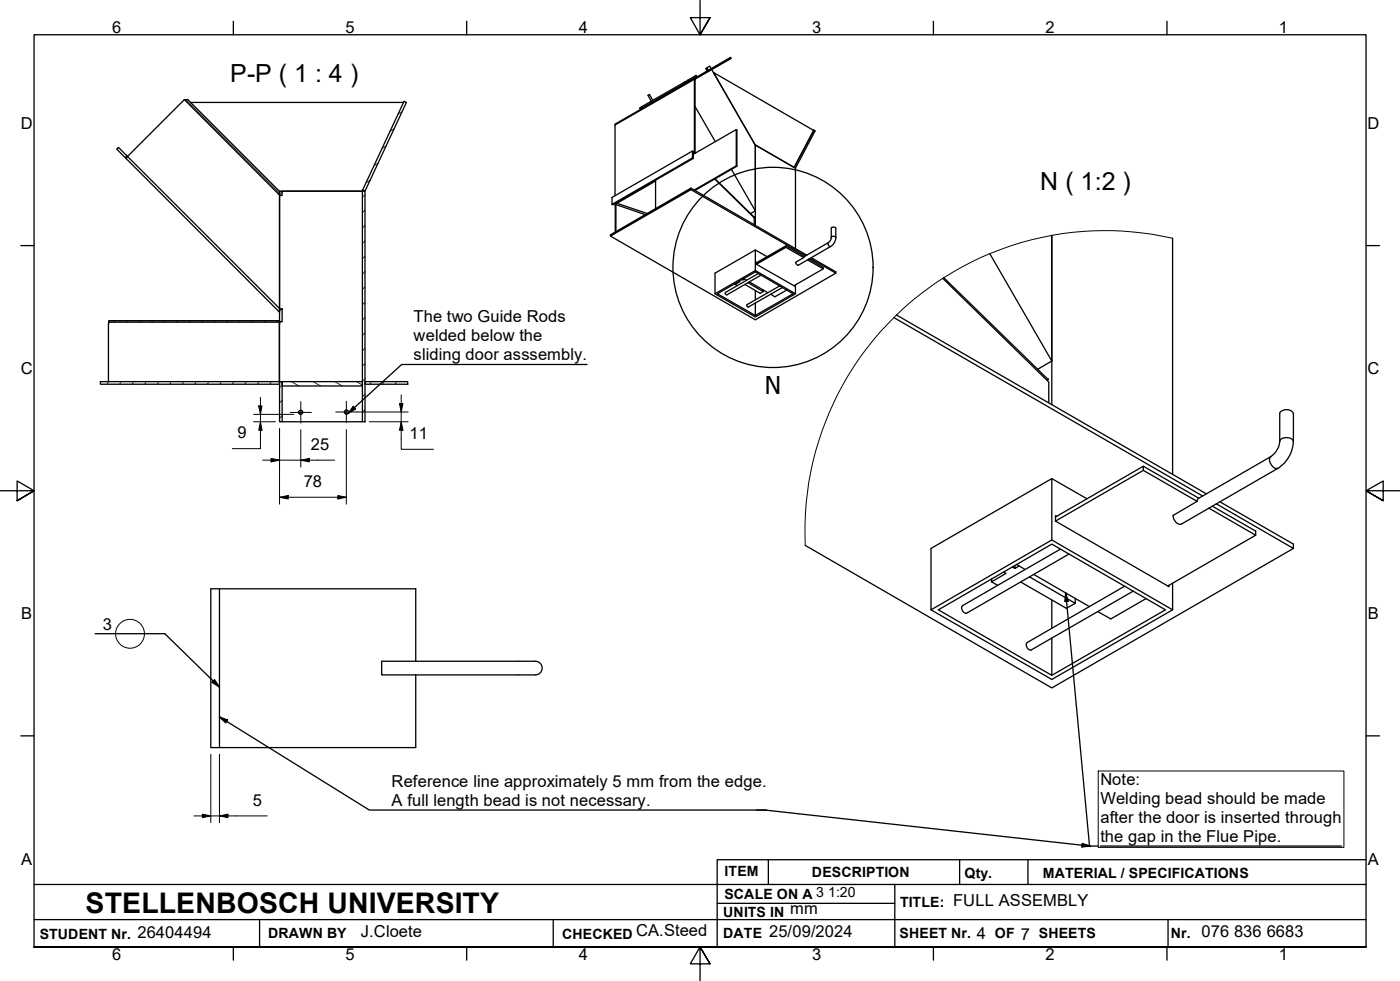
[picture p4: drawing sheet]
<svg xmlns="http://www.w3.org/2000/svg" width="410mm" height="287mm" viewBox="0 0 410 287" stroke-linecap="round" stroke-linejoin="round" font-family="sans-serif">
<!-- layer: Hatch -->
<g fill="none" stroke="#1e1e47" stroke-width=".29">
<path d="M54.4 29.2l27.5 27.4M115.4 37.7l-1.2 .7M117.7 32.7l-1.1 .7M82.6 56.2l-.7 .8M106.9 57l-.8 .8M108.4 52.8l-1.1 .6M110.7 47.8l-1.1 .6M113 42.7l-1 .7M106.9 66l-.8 .8M106.9 79.5l-.8 .7M106.9 75l-.8 .7M106.9 70.5l-.8 .8"/>
<path d="M106.9 61.5l-.8 .7M33.3 93.9l.3 .4M37 93.9l.3 .4M40.6 93.9l.4 .4M44.3 93.9l.3 .4M48 93.9l.3 .4M51.6 93.9l.3 .4M55.3 93.9l.3 .4M59 93.9l.3 .4M62.7 93.9l.2 .4M66.3 93.9l.3 .4M70 93.9l.3 .4"/>
<path d="M73.7 93.9l.2 .4M77.3 93.9l.3 .4M81 93.9l.3 .4M82.4 90.4l-.5 .6M106.9 97.4l-.8 .8M106.9 92.9l-.8 .8M106.9 88.5l-.8 .7M106.9 84l-.8 .7M31.8 111.7l-.4 .8M35.4 111.7l-.3 .8M39.1 111.7l-.4 .8M42.8 111.7l-.4 .8"/>
<path d="M46.5 111.7l-.5 .8M50.1 111.7l-.4 .8M53.8 111.7l-.5 .8M57.5 111.7l-.5 .8M61.2 111.7l-.5 .8M64.8 111.7l-.4 .8M68.5 111.7l-.5 .8M72.1 111.7l-.4 .8M75.8 111.7l-.4 .8M79.4 111.7l-.4 .8M82.6 117.2l-.7 .7M82.6 112.7l-.7 .7"/>
<path d="M85.3 111.7l2.2 1.3M91.7 111.7l2.2 1.3M98 111.7l2.2 1.3M104.4 111.7l1.7 1M106.9 119.9l-.8 .8M106.9 115.4l-.8 .8M106.9 110.9l-.8 .7M106.9 106.4l-.8 .7M106.9 101.9l-.8 .8M108.8 111.7l-.5 .8M112.5 111.7l-.5 .8M116.1 111.7l-.4 .8"/>
<path d="M119.4 112.4v.1M82.6 121.7l-.7 .7M88.5 120.3l-.9 .9M100.8 120.5l.7 .7"/>
</g>
<!-- layer: Visible Edges(ISO) -->
<g fill="none" stroke="#000" stroke-width=".38">
<path d="M207 19.8l.8-.4 .4 .7M54 29.2h1l26.9 26.8v1.1zM54 29.2l-16.7 16.6-2.6-2.7-.5 .5 2.6 2.7M55.9 30h62.3M118.3 29.7l.7 .3-12.1 26-.7-.4zM187.3 31.6l16.5-9.6 .2 .4-15.8 9.1-.7 .4zM190.9 29.9v.1M191.1 29.4l-.9-1.8-.5 .3 1 1.8M191.3 29.7v.2M191.4 29.8v.1M203.5 22.9l-.2 21.6M203.5 31.2l5.9 10.2"/>
<path d="M207.4 20.6l-.4-.8-.4 .3 .5 .7M208.4 20.4l12.8 22.1v19.2l-1.4 .8M208.9 21.2l29.4 17-5.8 10.8-11.4-6.6zM215.6 37.9v10.6l.2 .2v-10.6l-.2-.2-12.6 7.3M238.3 38.1l.3 .3-5.7 10.8-.3-.4zM238.3 38.1h-.1M37 46.1v-.2l.1 .2M37.3 45.8l44.6 44.5v1.1l-45.1-45.1zM81.8 56h.1M81.9 56h.7v1.2h-.7zM81.9 57.2v33.1M82.6 56h23.5"/>
<path d="M106.1 56h.8v67.5h-.8zM106.2 55.6l-.2 .4M180.2 59.5l.1 .1M180.3 59.9l-.2 .1M180.3 59.9v7.9M180.5 59.4l-.4 .6M180.7 59.5l-.4 .4M180.7 59.3v.2M192 53l-11.3 6.5M192 52.7v8.3M202.3 55.5l33.6 19.4M202.3 55.1l33.9 19.6"/>
<path d="M202.8 44.2v2M203 46.4l-.2-.2-23.6 13.6v-2l23.6-13.6 .7 .4v.3l-.5-.3v1.8l-23.5 13.6-.3-.2M203.5 44.8l.1-21.7 10.5-6-.2-.3-33.8 19.5v21M209.4 52.3l11.4 11.2M214.2 49.6l7 12.1M215.6 48.5l-12.3 7.1M215.8 48.7l-12.3 7.1M178.8 69.1l42.4 24.5 23.5-13.6v-.4l-7.1-4.1M178.8 68.7l23.5-13.6v.4l-23.5 13.6zM180.1 60v7.9M220.9 63.8v2M221.2 73.2v6l-11.8 6.8"/>
<path d="M221.2 66v-23.6l11.7 6.8v23.6M221.2 79.2l11.7 6.8M221.5 76.9l8.6-4.9v.4l-8.6 5M221.5 77.4l11.1 6.2M221.6 76.8l-.1 .6M224.6 75.1l-3.4-1.9-11.8 6.8v6l11.8 6.8 11.7-6.8v-2.6M230.1 72.4l5.2 3M230.1 72l5.4 3.1M235.5 75.1l-.2 .3M235.5 75.1l7.2-4.2 .7-1.2v-2.9a.77 .77 0 0 1 1.3 0v2.7a3.1 3.1 0 0 1-1.5 2.7l-9.4 5.4a.86 .86 0 0 1-.8-.8l2.3-1.4M236.5 76.1l4.5 2.6M236.9 75.8l4.1 2.5v.4"/>
<path d="M237.2 75.6l7.5 4.4M241 78.7l-8.5 4.9M289.8 74.2l18.2 31.5v-36.8v49.5M343.3 69.7v69.2M31.9 93.9h50v.4h-50zM31.9 94.3l-.2 17.4M31.9 94.2v.2M81.8 94.8h.1M81.8 94.8v16.9M81.9 90.4h.7v3.8h-.7zM81.9 94.3l-.1 .5M81.9 94.8v16.9"/>
<path d="M81.9 94.2v.6M210.1 86l11.1-6.4 11 6.4-11 6.3zM215.3 83.3l.6 .3M216.5 82.3l.2 .1-1.4 .9v-.3M217.3 81.8l.3 .1M217.6 81.7v.2l.3-.2M217.7 81.5l.9 .6M218.1 83.3l4.5 2.6 .9-.5M219 82.8l4.5 2.6v-.5M219.4 82.5l5.4 3.2M221.2 85v2.8M221.2 88.7v3.6"/>
<path d="M222 80.1l-9.6 5.5a.48 .48 0 0 0 .5 .7l9.9-5.8M228.3 83.7l-9.5 5.5a.44 .44 0 0 0-.1 .4 .44 .44 0 0 0 .4 .3l10-5.7M230.4 84.9l-3.5 2-1.2-.8M261.7 93l90.4 52.2M262.5 92.2l90.7 52.3M276.4 81.3l30.6 29.8v-.2l-.2 .1M29.4 111.7h52.5v.8h-52.5zM81.9 111.7h.7v11.8h-.7zM82.6 111.7h23.5v1.3h-23.5zM106.9 111.7h12.5v.8h-12.5zM307.1 111.8v6.1M308 105.7l-4.2 2.4"/>
<path d="M82.6 123.5h23.5M334.8 137.7l15.7 9.1M334.8 136.5l16.2 9.3M235.8 159.7l72.2 41.7 70.7-40.9M308 140.1v18l-35.4 20.4v-18l35.4-20.4 10.3 5.9M308 158.1l35.3 20.4M309.1 151.3l25.7-14.8v1.2l-25.7 14.8M309.1 152.5l33.2 19.2v-.4M309.4 151.1l-.3-.1v1.5M343.5 150.9l7-4.1 .5-.9 21.2-12.3a6.3 6.3 0 0 0 2.5-4.4v-8.2a2.32 2.32 0 0 1 4 0v8.2a9.9 9.9 0 0 1-4.6 7.9l-28.2 16.3a2.38 2.38 0 0 1-2.4-2.5zM353.9 148.7l13.8 8M355 148.2l12.7 7.3v1.2"/>
<path d="M357.2 146.9l21.5 12.4v1.2l-22.6-13M367.7 156.7l-25.8 14.8M272.6 178.5l35.4 20.4 35.3-20.4M290.3 170.3l1.8 1M293.9 167.5l.7 .3-4.3 2.5v-.8M296.4 165.9l.8 .5M297.2 165.6v.8l1.2-.7M297.7 165.2l2.5 1.5M298.9 170.4l13.3 7.7 2.6-1.5M301.4 168.9l13.4 7.7v-1.5M302.7 168.2l16.3 9.4M308 175.7v8.2"/>
<path d="M310.5 160.7l-28.7 16.6a1.43 1.43 0 0 0 1.3 2.2l29.9-17.3M329.3 171.6l-28.6 16.5a1.43 1.43 0 0 0 1.2 2.2l29.9-17.2M335.6 175.2l-10.4 6-3.8-2.2M343.3 170.7v7.8M111.8 193.6h44.9a2 2 0 0 1 2 1.9 2 2 0 0 1-2 2.1h-44.9zM121.7 193.6v-21.2h-60v46.4h60v-21.2M308 186.8v10.9l-33.2-19.2 33.2-19.2 33.2 19.2-33.2 19.2"/>
<circle cx="88" cy="120.7" r=".6"/>
<circle cx="101.4" cy="120.6" r=".6"/>
</g>
<circle cx="220.8" cy="63.5" r=".19" fill="#000"/>
<!-- layer: Visible Tangent Edges(ISO) -->
<g fill="none" stroke="#000" stroke-width=".38">
<path d="M188 31.2l.2 .3M200.5 24l.2 .3M201.5 23.4l.1 .3M203.5 22.9l.1 .2M203.5 23.3l-.2-.1-23.2 13.4M180.3 59.9l8.6 2.9M180.7 59.5l8.8 3M209.3 52.4l11.6 11.4M242.6 71a.76 .76 0 0 0 .6 1.2M243.4 69.5a.77 .77 0 0 1 1.3 0M276 81.5l31.1 30.3M372.2 133.6a1.96 1.96 0 0 0 .3 2.8 1.45 1.45 0 0 0 1.6 .7"/>
<path d="M374.7 129.2a1.99 1.99 0 0 1 2.6-1 1.51 1.51 0 0 1 1.4 1"/>
</g>
<!-- layer: Break Lines(ISO) -->
<path d="M343.3 69.7a88 88 0 0 0-107.5 90" fill="none" stroke="#000" stroke-width=".29"/>
<!-- layer: Detail Circle Lines(ISO) -->
<circle cx="226.3" cy="78.3" r="29.3" fill="none" stroke="#000" stroke-width=".38"/>
<!-- layer: Border_0 -->
<g fill="none" stroke="#000" stroke-width=".38">
<path d="M68.3 6.2v4M136.7 6.2v4M205 .1v10.1l-2.9-5h5.8l-2.9 5 2.9-5M273.3 6.2v4M341.7 6.2v4M6.1 71.9h3.9M400 71.9h3.9M0 143.7h10l-5-2.9v5.8l5-2.9-5 2.9M410 143.7h-10l5-2.9v5.8l-5-2.9 5 2.9M6.1 215.4h3.9M400 215.4h3.9M10 277.2v-267h390v267h-390h390"/>
<path d="M68.3 277.2v3.9M136.7 277.2v3.9M273.3 277.2v3.9M341.7 277.2v3.9M207.9 282.1l-2.9-4.9 2.9 4.9h-5.8l2.9-4.9v10"/>
</g>
<!-- layer: Sketch Geometry(ISO) -->
<g fill="none" stroke="#000" stroke-width=".38">
<path d="M64.3 172.5v46.3M10 258.9h390M225 251.7v7.2M262 258.9v18.3M281 251.7v7.2M301 251.7v7.2M400 251.7h-190v25.5M10 277.2h390M10 269.2h390M76 269.2v8M162 269.2v8M210 264.4h52"/>
<path d="M342 269.2v8"/>
</g>
<!-- layer: Dimensions(ISO) -->
<g fill="none" stroke="#000" stroke-width=".29">
<path d="M75.8 118.8h.9l-.4 2.5zM76.3 116.3v15h-8.3M117 118.1h1l-.5 2.5zM117.5 115.6v15.9h9.4M74.2 123.5h6.4M74.2 121.3h11.8M76.3 123.5l.4 2.4h-.9zM76.9 134.7h21.1M79.4 134.2l2.5 .5-2.5 .5zM81.9 125.5v22.1M88.1 134.7l2.5-.5v1zM88.1 125.8v10.9"/>
<path d="M101.4 125.7v21.9M104.6 120.6h14.9M108.1 123.5h11.4M117.5 123.5l.5 2.4h-1zM81.9 145.6l2.5-.6v1.1zM81.9 145.6h19.5M98.9 145l2.5 .6-2.5 .5zM56.8 238.8h21.4M59.2 238.3l2.5 .5-2.5 .5zM61.7 220.8v20M64.3 238.8l2.4-.5v1zM64.3 220.8v20"/>
</g>
<path d="M75.8 118.8h.9l-.4 2.5zM117 118.1h1l-.5 2.5zM76.3 123.5l.4 2.4h-.9zM79.4 134.2l2.5 .5-2.5 .5zM88.1 134.7l2.5-.5v1zM117.5 123.5l.5 2.4h-1zM81.9 145.6l2.5-.6v1.1zM98.9 145l2.5 .6-2.5 .5zM59.2 238.3l2.5 .5-2.5 .5zM64.3 238.8l2.4-.5v1z" fill="#000"/>
<!-- layer: Symbols(ISO) -->
<g fill="none" stroke="#000" stroke-width=".38">
<path d="M171.9 106.7h-54.3l-15.1 13.8M102.1 120.7l-.2 .3 .5-.3M102.2 120.7l-.3 .3M102.3 120.5l1.1-1.6 .7 .8-1.4 .8M312 173.6l.7 2.4-.9 .1zM312 173.6l7 74.1h2.6M27.9 185.5h20.4l16 15.6M62.8 199l1.5 2.1-2.2-1.4zM64.3 209.9l2.3 .9-.5 .8zM64.3 209.9l43.8 27.2h116.4M221.5 237.1h2.5l95.3 10.6M316.9 246.9l2.4 .8-2.5 .2z"/>
<path d="M322.2 247.7h70.6"/>
</g>
<path d="M103.4 118.9l.7 .8-2.2 1.3zM312 173.6l.7 2.4-.9 .1zM62.8 199l1.5 2.1-2.2-1.4zM64.3 209.9l2.3 .9-.5 .8zM316.9 246.9l2.4 .8-2.5 .2z" fill="#000"/>
<g fill="none" stroke="#000" stroke-width=".29">
<path d="M321.6 225.7h71.9v22.3h-71.9z"/>
<circle cx="38.1" cy="185.5" r="4.2"/>
</g>
<!-- layer: Center Mark(ISO) -->
<path d="M88.1 117.6v6.2M101.4 117.5v6.2M85 120.7h6.2M98.3 120.6h6.3" fill="none" stroke="#000" stroke-width=".29"/>
<text font-size="8.3" x="25.1" y="267.2">STELLENBOSCH UNIVERSITY</text>
<g font-size="7.3">
<text x="67.4" y="24">P-P ( 1 : 4 )</text>
<text x="304.6" y="55.7">N ( 1:2 )</text>
</g>
<text font-size="7.2" x="224" y="115.2">N</text>
<g font-size="4.8">
<text x="32.8" y="9.7">6</text>
<text x="101.2" y="9.7">5</text>
<text x="169.5" y="9.7">4</text>
<text x="237.8" y="9.7">3</text>
<text x="306.1" y="9.7">2</text>
<text x="374.5" y="9.7">1</text>
<text x="6.1" y="37.8">D</text>
<text x="400.4" y="37.8">D</text>
<text x="121.1" y="94.4">The two Guide Rods</text>
<text x="121.1" y="99.9">welded below the</text>
<text x="121.1" y="105.4">sliding door asssembly.</text>
<text x="6.1" y="109.6">C</text>
<text x="400.4" y="109.6">C</text>
<text x="69.5" y="128.3">9</text>
<text x="91.1" y="131.6">25</text>
<text x="120" y="128.5">11</text>
<text x="89" y="142.5">78</text>
<text x="6.2" y="181.3">B</text>
<text x="30.1" y="184.4">3</text>
<text x="400.5" y="181.3">B</text>
<text x="114.7" y="230.3">Reference line approximately 5 mm from the edge.</text>
<text x="322.2" y="229.8">Note:</text>
<text x="74" y="235.8">5</text>
<text x="114.7" y="235.8">A full length bead is not necessary.</text>
<text x="322.2" y="235.3">Welding bead should be made</text>
<text x="322.2" y="240.9">after the door is inserted through</text>
<text x="322.2" y="246.4">the gap in the Flue Pipe.</text>
<text x="6.2" y="253.1">A</text>
<text x="400.5" y="253.1">A</text>
<text x="231.4" y="267.6">mm</text>
<text x="279.1" y="265.1">FULL ASSEMBLY</text>
<text x="40.3" y="274.5">26404494</text>
<text x="105.7" y="274.2">J.Cloete</text>
<text x="186.2" y="274">CA.Steed</text>
<text x="225.2" y="274.2">25/09/2024</text>
<text x="286.1" y="275">4</text>
<text x="298.9" y="275.1">7</text>
<text x="351.9" y="274.4">076</text>
<text x="361.4" y="274.4">836</text>
<text x="370.9" y="274.4">6683</text>
<text x="32.8" y="281.1">6</text>
<text x="101.2" y="281.1">5</text>
<text x="169.5" y="281.1">4</text>
<text x="237.8" y="281.1">3</text>
<text x="306.1" y="281.1">2</text>
<text x="374.5" y="281.1">1</text>
</g>
<g font-size="4.1">
<text x="212.2" y="256.5">ITEM</text>
<text x="237.7" y="256.7">DESCRIPTION</text>
<text x="282.4" y="256.9">Qty.</text>
<text x="305.4" y="256.9">MATERIAL / SPECIFICATIONS</text>
<text x="212.1" y="263">SCALE ON A 3</text>
<text x="242.4" y="262.5">1:20</text>
<text x="211.8" y="268.4">UNITS IN</text>
<text x="263.5" y="265.6">TITLE:</text>
<text x="11.6" y="274.8">STUDENT Nr.</text>
<text x="78.5" y="274.6">DRAWN BY</text>
<text x="164.6" y="274.8">CHECKED</text>
<text x="211.8" y="274.6">DATE</text>
<text x="263.4" y="274.6">SHEET Nr.</text>
<text x="291.3" y="274.6">OF</text>
<text x="304.2" y="274.6">SHEETS</text>
<text x="342.8" y="274.5">Nr.</text>
</g>
</svg>
